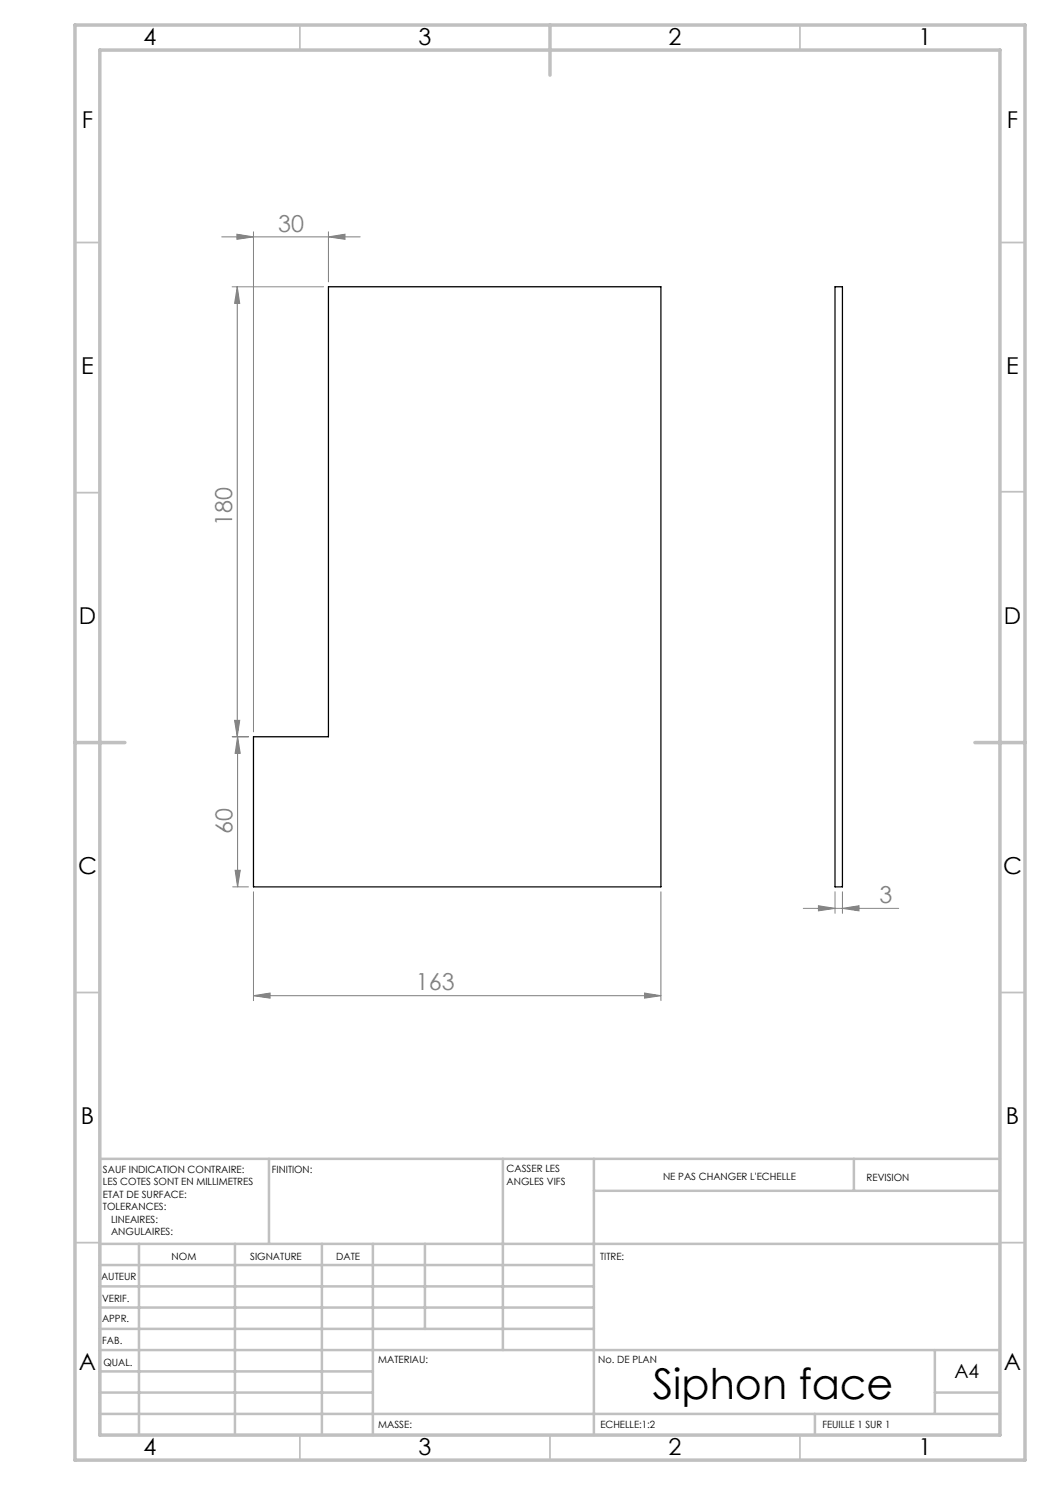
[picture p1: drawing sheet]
<svg xmlns="http://www.w3.org/2000/svg" width="210mm" height="297mm" viewBox="0 0 210 297" stroke-linecap="round" stroke-linejoin="round" font-family="sans-serif">
<g fill="none" stroke="#808080" stroke-width=".2">
<path d="M44.3 47.4h27.7M46.4 57.4h18.3M47.4 46.8l3.3 .6-3.3 .5zM47.4 57.4v90M47.4 57.4l.5 3.3h-1zM50.7 46.4v100M65.7 47.4l3.3-.6v1.1zM65.7 46.4v10M46.4 147.4h3.3M46.9 144.1h1l-.5 3.3zM47.5 147.4v30M47.5 147.4l.5 3.3h-1z"/>
<path d="M46.5 177.4h3.2M47 174.1h1l-.5 3.3zM50.7 178.4v21.7M132.2 178.4v21.7M167 178.4v4.3M168.5 178.4v4.3M50.7 199.1l3.3-.5v1zM50.7 199.1h81.5M128.9 198.6l3.3 .5-3.3 .5zM160.7 181.7h19M163.7 181.1l3.3 .6-3.3 .5zM168.5 181.7l3.3-.6v1.1z"/>
</g>
<g fill="none" stroke="#c0c0c0" stroke-width=".35">
<path d="M60 5v5M160 5v5M15 48.5h5M200 48.5h5M15 98.5h5M200 98.4h5M15 198.5h5M200 198.5h5M15 248.5h5M200 248.5h5M60 287v5M110 287v5"/>
<path d="M160 287v5"/>
</g>
<g fill="none" stroke="#c0c0c0" stroke-width=".5">
<path d="M53.8 231.8v17M100.6 231.8v38.2M118.8 231.8v55.2M118.8 238.2h81.2M170.8 231.8v6.4M200 231.8h-180v55.2M20 248.8h180M20 257.3h98.8M20 253h98.8M27.8 248.8v38.2M47 248.8v38.2M64.4 248.8v38.2"/>
<path d="M74.6 248.8v38.2M85 248.8v17M20 265.8h98.8M20 261.5h98.8M20 278.5h54.6M20 274.3h54.6M20 270h180M187 278.5h13M187 270v12.8M20 282.8h180M163 282.8v4.2"/>
</g>
<path d="M15 5h190v287h-190zM20 10h180v277h-180zM110 5v10M15 148.5h10M195 148.5h10" fill="none" stroke="#c0c0c0" stroke-width=".7"/>
<g fill="#808080">
<path d="M65.7 47.4l3.3-.6v1.1zM47.4 46.8l3.3 .6-3.3 .5z"/>
<path d="M50.7 199.1l3.3-.5v1zM128.9 198.6l3.3 .5-3.3 .5zM163.7 181.1l3.3 .6-3.3 .5zM168.5 181.7l3.3-.6v1.1z"/>
<path d="M47.4 57.4l.5 3.3h-1zM46.9 144.1h1l-.5 3.3zM47.5 147.4l.5 3.3h-1zM47 174.1h1l-.5 3.3z"/>
</g>
<path d="M65.7 57.4h66.5v120h-81.5v-30h15zM167 57.4h1.5v120h-1.5z" fill="none" stroke="#000" stroke-width=".25"/>
<text font-size="8.5" x="130.5" y="279.7">Siphon face</text>
<g font-size="4.7">
<text x="28.7" y="9">4</text>
<text x="83.7" y="9">3</text>
<text x="133.7" y="9">2</text>
<text x="183.7" y="9">1</text>
<text x="16.4" y="25.5">F</text>
<text x="201.4" y="25.5">F</text>
<text x="16.2" y="74.8">E</text>
<text x="201.2" y="74.8">E</text>
<text x="15.8" y="124.8">D</text>
<text x="200.8" y="124.8">D</text>
<text x="15.6" y="174.7">C</text>
<text x="200.6" y="174.8">C</text>
<text x="16.2" y="224.8">B</text>
<text x="201.2" y="224.8">B</text>
<text x="15.8" y="274">A</text>
<text x="200.8" y="274">A</text>
<text x="28.7" y="291">4</text>
<text x="83.7" y="291">3</text>
<text x="133.7" y="291">2</text>
<text x="183.7" y="291">1</text>
</g>
<g font-size="4.7" fill="#808080">
<text x="55.6" y="46.3">30</text>
<text x="46.4" y="105.1" transform="rotate(-90 46.4 105.1)">180</text>
<text x="46.5" y="166.9" transform="rotate(-90 46.5 166.9)">60</text>
<text x="175.9" y="180.6">3</text>
<text x="83.2" y="198.1">163</text>
</g>
<text font-size="3.9" x="190.9" y="275.5">A4</text>
<g font-size="2">
<text x="20.6" y="234.6">SAUF INDICATION CONTRAIRE:</text>
<text x="20.6" y="237.1">LES COTES SONT EN MILLIMETRES</text>
<text x="20.6" y="239.6">ETAT DE SURFACE:</text>
<text x="54.4" y="234.6">FINITION:</text>
<text x="101.3" y="234.5">CASSER LES</text>
<text x="101.3" y="237">ANGLES VIFS</text>
<text x="132.6" y="236">NE PAS CHANGER L'ECHELLE</text>
<text x="173.3" y="236.2">REVISION</text>
<text x="20.6" y="242.1">TOLERANCES:</text>
<text x="22.2" y="244.6">LINEAIRES:</text>
<text x="22.2" y="247.1">ANGULAIRES:</text>
<text x="34.3" y="252">NOM</text>
<text x="50" y="251.9">SIGNATURE</text>
<text x="67.2" y="251.9">DATE</text>
<text x="120" y="251.9">TITRE:</text>
<text x="20.2" y="256.1">AUTEUR</text>
<text x="20.4" y="260.3">VERIF.</text>
<text x="20.4" y="264.4">APPR.</text>
<text x="20.5" y="268.8">FAB.</text>
<text x="20.7" y="273.1">QUAL.</text>
<text x="75.7" y="272.5">MATERIAU:</text>
<text x="119.6" y="272.5">No. DE PLAN</text>
<text x="75.6" y="285.5">MASSE:</text>
<text x="120.1" y="285.6">ECHELLE:1:2</text>
<text x="164.5" y="285.6">FEUILLE 1 SUR 1</text>
</g>
</svg>
